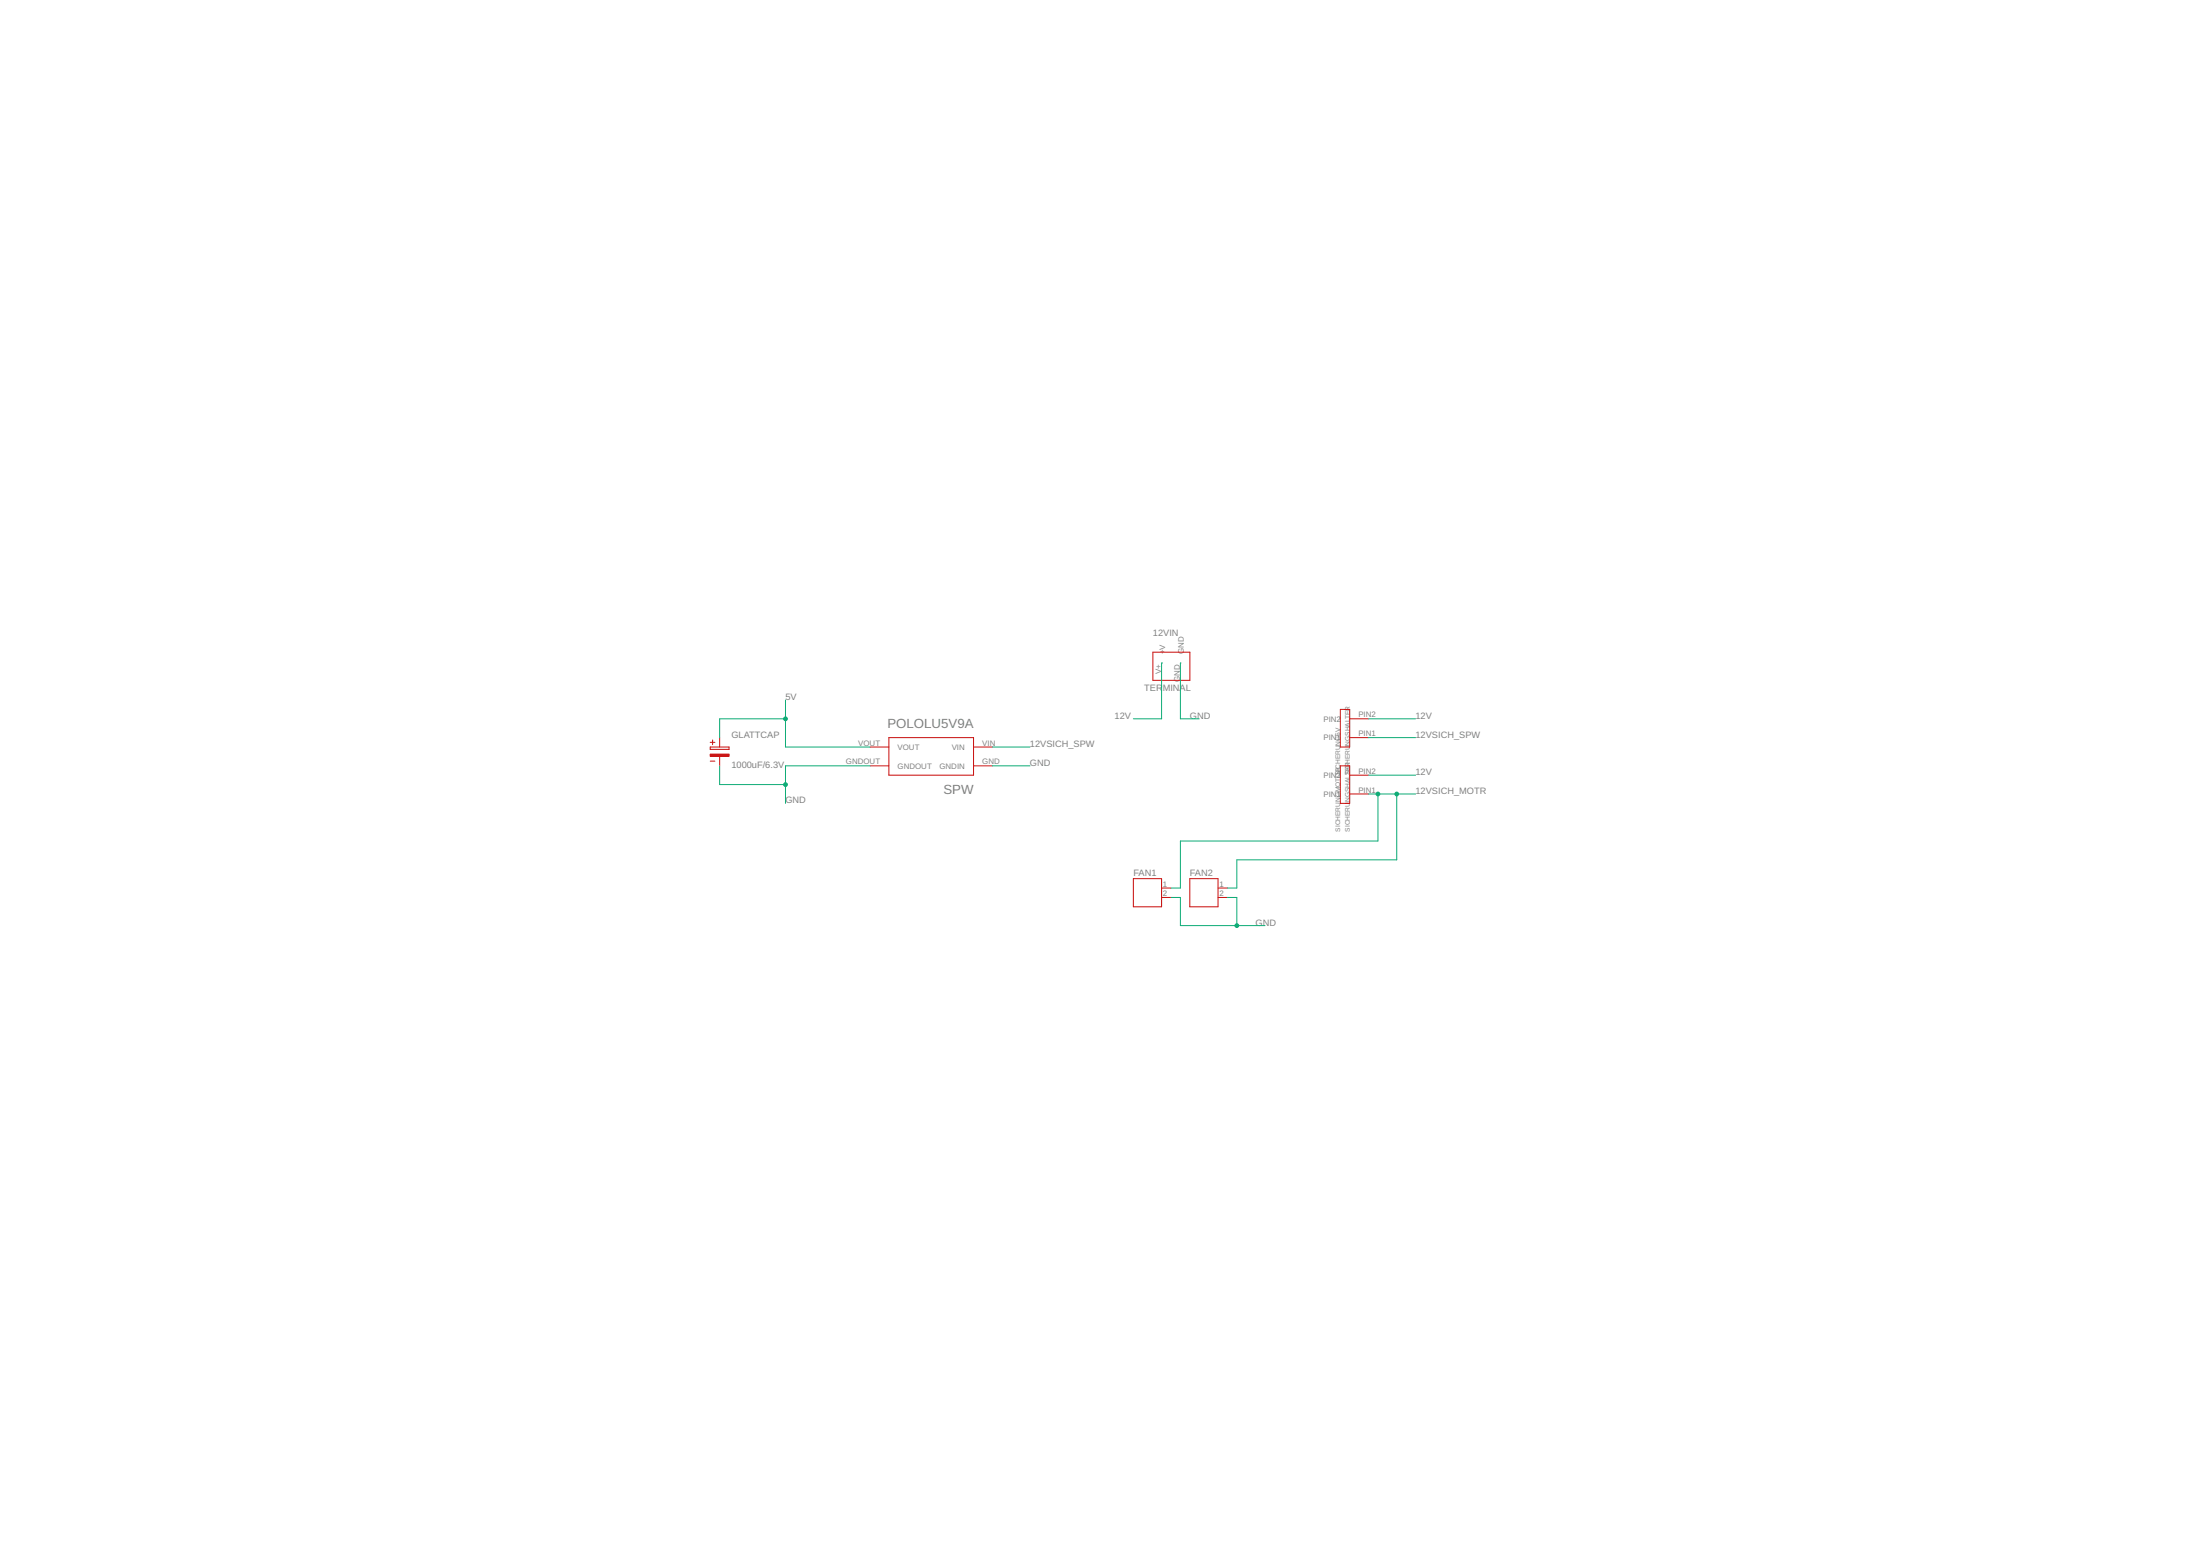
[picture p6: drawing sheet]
<svg xmlns="http://www.w3.org/2000/svg" width="594mm" height="420mm" viewBox="0 0 594 420" stroke-linecap="round" stroke-linejoin="round" font-family="sans-serif">
<g fill="none" stroke="#c90d0c" stroke-width=".27">
<path d="M311.3 176.1h10v7.6h-10zM192.4 199.8v1.3M194.3 199.2v2.5M240 199.2h22.9v10.1h-22.9zM361.9 191.6h2.6v10.1h-2.6zM364.5 199.2h5M364.5 194.1h5M191.8 201.7h5.1v.7h-5.1zM191.8 200.4h1.3M191.8 205.5h1.3M194.3 204.3v2.5M234.9 201.7h5.1"/>
<path d="M234.9 206.8h5.1M262.9 201.7h5.1M262.9 206.8h5.1M361.9 206.8h2.6v10.1h-2.6zM364.5 214.4h5M364.5 209.3h5M306 237.3h7.7v7.6h-7.7zM313.7 239.8h2.5M321.3 237.3h7.6v7.6h-7.6zM328.9 239.8h2.5M313.7 242.3h2.5M328.9 242.3h2.5"/>
</g>
<path d="M191.8 203.6h5.1v.7h-5.1z" fill="#c90d0c" stroke="#c90d0c" stroke-width=".27"/>
<g fill="none" stroke="#0dab76" stroke-width=".27">
<path d="M313.9 179h-.2v15.1h-7.7M318.9 179h-.2v15.1h5.1M212.1 194.1h-17.8v5.1M212.1 189v12.7h22.8M369.5 194.1h12.7M369.5 199.2h12.7M194.3 206.8v5.1h17.8M234.9 206.8h-22.8v10.1M268 206.8h10.1M268 201.7h10.1M369.5 209.3h12.7M369.5 214.4h12.7"/>
<path d="M372.1 214.4v12.7h-53.4v12.7h-2.5M377.2 214.4v17.8h-43.2v7.6h-2.6M316.2 242.3h2.5v7.6h22.9M331.4 242.3h2.6v7.6"/>
</g>
<g fill="#0dab76" stroke="#0dab76" stroke-width=".27">
<circle cx="334" cy="249.9" r=".51"/>
<circle cx="212.1" cy="211.9" r=".51"/>
<circle cx="377.2" cy="214.4" r=".51"/>
<circle cx="372.1" cy="214.4" r=".51"/>
<circle cx="212.1" cy="194.1" r=".51"/>
</g>
<g font-size="3.6" fill="#808080">
<text x="239.6" y="196.6">POLOLU5V9A</text>
<text x="254.7" y="214.4">SPW</text>
</g>
<g font-size="2.5" fill="#808080">
<text x="311.3" y="171.7">12VIN</text>
<text x="212.1" y="189">5V</text>
<text x="309" y="186.5">TER</text>
<text x="314" y="186.5">MINAL</text>
<text x="301" y="194.1">12V</text>
<text x="321.3" y="194.1">GND</text>
<text x="382.2" y="194.1">12V</text>
<text x="197.5" y="199.2">GLATTCAP</text>
<text x="278.1" y="201.7">12VSICH_SPW</text>
<text x="382.2" y="199.2">12VSICH_SPW</text>
<text x="197.5" y="207.4">1000uF/6.3V</text>
<text x="278.1" y="206.8">GND</text>
<text x="382.2" y="209.3">12V</text>
<text x="382.2" y="214.4">12VSICH_MOTR</text>
<text x="212.1" y="216.9">GND</text>
<text x="306.1" y="236.5">FAN1</text>
<text x="321.3" y="236.5">FAN2</text>
<text x="339.1" y="249.9">GND</text>
</g>
<g font-size="2.1" fill="#808080">
<text x="314.7" y="176.7" transform="rotate(-90 314.7 176.7)">+V</text>
<text x="319.7" y="176.7" transform="rotate(-90 319.7 176.7)">GND</text>
<text x="313.6" y="182" transform="rotate(-90 313.6 182)">V+</text>
<text x="318.6" y="184.1" transform="rotate(-90 318.6 184.1)">GND</text>
<text x="357.4" y="194.9">PIN2</text>
<text x="366.8" y="193.7">PIN2</text>
<text x="231.8" y="201.4">VOUT</text>
<text x="242.4" y="202.5">VOUT</text>
<text x="257" y="202.5">VIN</text>
<text x="265.2" y="201.4">VIN</text>
<text x="357.4" y="199.9">PIN1</text>
<text x="366.8" y="198.8">PIN1</text>
<text x="228.4" y="206.4">GNDOUT</text>
<text x="242.4" y="207.5">GNDOUT</text>
<text x="253.7" y="207.6">GNDIN</text>
<text x="265.2" y="206.4">GND</text>
<text x="366.8" y="209">PIN2</text>
<text x="357.4" y="215.2">PIN1</text>
<text x="357.4" y="210.1">PIN2</text>
<text x="366.8" y="214">PIN1</text>
<text x="314" y="239.4">1</text>
<text x="329.3" y="239.4">1</text>
<text x="314" y="242">2</text>
<text x="329.3" y="242">2</text>
</g>
<g font-size="1.8" fill="#808080">
<text x="364.5" y="201.3" transform="rotate(-90 364.5 201.3)">NGSHALTER</text>
<text x="361.9" y="208.1" transform="rotate(-90 361.9 208.1)">ICHERUNG5V</text>
<text x="364.5" y="209.3" transform="rotate(-90 364.5 209.3)">SIC</text>
<text x="364.5" y="216.6" transform="rotate(-90 364.5 216.6)">NGSHALTERHERU</text>
<text x="361.9" y="224.6" transform="rotate(-90 361.9 224.6)">SICHERUNGMOTOSR</text>
<text x="364.5" y="224.6" transform="rotate(-90 364.5 224.6)">SICHERU</text>
</g>
</svg>
